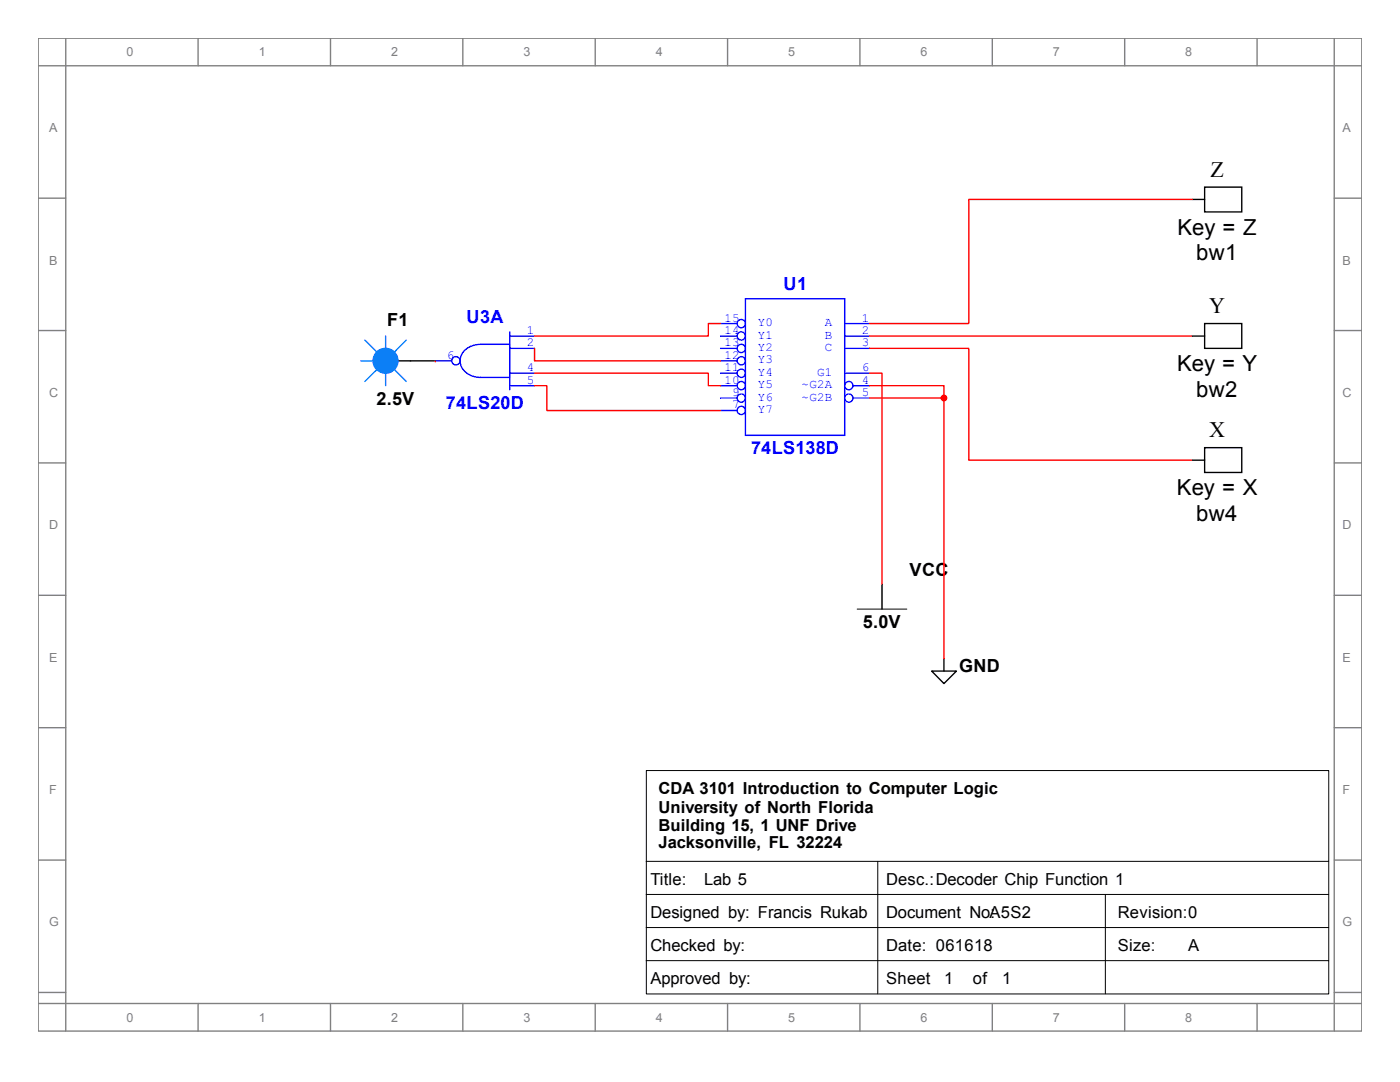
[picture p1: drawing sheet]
<svg xmlns="http://www.w3.org/2000/svg" width="279mm" height="216mm" viewBox="0 0 279 216" stroke-linecap="round" stroke-linejoin="round" font-family="sans-serif">
<g fill="none" stroke="#808080" stroke-width=".28">
<path d="M7.6 7.6h264.2v198.1h-264.2zM7.6 13.1h264.2M13.1 7.6v198.1M39.5 7.6v5.5M66 7.6v5.5M92.4 7.6v5.5M118.8 7.6v5.5M145.2 7.6v5.5M171.6 7.6v5.5M198 7.6v5.5M224.5 7.6v5.5M250.9 7.6v5.5"/>
<path d="M266.3 7.6v198.1M7.6 39.5h5.5M266.3 39.5h5.5M7.6 66h5.5M266.3 66h5.5M7.6 92.4h5.5M266.3 92.4h5.5M7.6 118.8h5.5M266.3 118.8h5.5M7.6 145.2h5.5M266.3 145.2h5.5M7.6 171.6h5.5"/>
<path d="M266.3 171.6h5.5M7.6 198h5.5M266.3 198h5.5M7.6 200.2h264.2M39.5 200.2v5.5M66 200.2v5.5M92.4 200.2v5.5M118.8 200.2v5.5M145.2 200.2v5.5M171.6 200.2v5.5M198 200.2v5.5M224.5 200.2v5.5"/>
<path d="M250.9 200.2v5.5"/>
</g>
<path d="M129 153.8h136.2v44.5h-136.2zM128.9 171.9h136.3M128.9 178.5h136.3M175.2 171.9v26.4M220.6 178.5v19.8M128.9 185.1h136.3M128.9 191.7h136.3" fill="none" stroke="#000" stroke-width=".2"/>
<path d="M148.8 59.6h19.8v27.3h-19.8z" fill="none" stroke="#00f" stroke-width=".28"/>
<g fill="none" stroke="#00f" stroke-width=".28">
<path d="M143.8 64.6h3.3"/>
<circle cx="147.9" cy="64.6" r=".82"/>
</g>
<g fill="none" stroke="#00f" stroke-width=".28">
<path d="M143.8 67.1h3.3"/>
<circle cx="147.9" cy="67" r=".82"/>
</g>
<g fill="none" stroke="#00f" stroke-width=".28">
<path d="M143.8 69.5h3.3"/>
<circle cx="147.9" cy="69.5" r=".82"/>
</g>
<g fill="none" stroke="#00f" stroke-width=".28">
<path d="M143.8 72h3.3"/>
<circle cx="147.9" cy="72" r=".82"/>
</g>
<g fill="none" stroke="#00f" stroke-width=".28">
<path d="M143.8 74.5h3.3"/>
<circle cx="147.9" cy="74.5" r=".82"/>
</g>
<g fill="none" stroke="#00f" stroke-width=".28">
<path d="M143.8 77h3.3"/>
<circle cx="147.9" cy="76.9" r=".82"/>
</g>
<g fill="none" stroke="#00f" stroke-width=".28">
<path d="M143.8 79.4h3.3"/>
<circle cx="147.9" cy="79.4" r=".82"/>
</g>
<g fill="none" stroke="#00f" stroke-width=".28">
<path d="M143.8 81.9h3.3"/>
<circle cx="147.9" cy="81.9" r=".82"/>
</g>
<path d="M168.6 64.6h4.9" fill="none" stroke="#00f" stroke-width=".28"/>
<path d="M168.6 67.1h4.9" fill="none" stroke="#00f" stroke-width=".28"/>
<path d="M168.6 69.5h4.9" fill="none" stroke="#00f" stroke-width=".28"/>
<path d="M168.6 74.5h4.9" fill="none" stroke="#00f" stroke-width=".28"/>
<g fill="none" stroke="#00f" stroke-width=".28">
<path d="M170.2 77h3.3"/>
<circle cx="169.4" cy="76.9" r=".82"/>
</g>
<g fill="none" stroke="#00f" stroke-width=".28">
<path d="M170.2 79.4h3.3"/>
<circle cx="169.4" cy="79.4" r=".82"/>
</g>
<path d="M237.9 39.8h2.5M240.4 37.3h7.4v5h-7.4zM237.9 67.1h2.5M240.4 64.6h7.4v4.9h-7.4zM237.9 91.8h2.5M240.4 89.3h7.4v5h-7.4zM176 116.6v4.9M185.9 133.9h5l-2.5 2.5zM188.4 131.4v2.5" fill="none" stroke="#000" stroke-width=".28"/>
<path d="M171.1 121.5h9.9" fill="none" stroke="#000" stroke-width=".2"/>
<path d="M237.9 39.8h-44.6v24.8h-19.8M173.5 69.5h19.8v22.3h44.6M173.5 67.1h64.4" fill="none" stroke="#f00" stroke-width=".28"/>
<circle cx="188.4" cy="79.4" r=".55" fill="#f00"/>
<g fill="none" stroke="#f00" stroke-width=".28">
<path d="M173.5 77h14.9v2.4M173.5 74.5h2.5v42.1M173.5 79.4h14.9M188.4 79.4v52"/>
<circle cx="188.4" cy="79.4" r=".55"/>
</g>
<path d="M79.4 72h2.5" fill="none" stroke="#000" stroke-width=".28"/>
<path d="M72 72h2.5M72.8 67.9l2.5 2.5M75.3 73.7l-2.5 2.4M77 67.1v2.4M77 74.5v2.5M78.6 73.7l2.5 2.4M81.1 67.9l-2.5 2.5" fill="none" stroke="#0080ff" stroke-width=".28"/>
<circle cx="76.9" cy="72" r="2.48" fill="#0080ff"/>
<circle cx="76.9" cy="72" r="2.48" fill="none" stroke="#0080ff" stroke-width=".28"/>
<path d="M81.9 72h5" fill="none" stroke="#000" stroke-width=".28"/>
<path d="M92.5 70.1a4.4 4.4 0 0 1 3.4-1.4h5.8v6.6h-5.8a3.8 3.8 0 0 1-4.1-3.3l.1-.7zM101.7 66.2v11.6" fill="none" stroke="#00f" stroke-width=".28"/>
<path d="M101.7 67.1h5" fill="none" stroke="#00f" stroke-width=".28"/>
<path d="M101.7 69.5h5" fill="none" stroke="#00f" stroke-width=".28"/>
<path d="M101.7 74.5h5" fill="none" stroke="#00f" stroke-width=".28"/>
<path d="M101.7 77h5" fill="none" stroke="#00f" stroke-width=".28"/>
<g fill="none" stroke="#00f" stroke-width=".28">
<path d="M86.9 72h3.3"/>
<circle cx="91" cy="72" r=".83"/>
</g>
<path d="M86.9 72h.1M106.7 69.5v2.5h37.1M106.7 74.5h34.7v2.5h2.4M106.7 77h2.4v4.9h34.7M143.8 64.6h-2.4v2.5h-34.7" fill="none" stroke="#f00" stroke-width=".28"/>
<g font-size="4.4">
<text x="241.6" y="35.2">Z</text>
<text x="235" y="46.8">Key = Z</text>
<text x="238.7" y="51.9">bw1</text>
<text x="241.3" y="62.4">Y</text>
<text x="234.9" y="74">Key = Y</text>
<text x="238.7" y="79.1">bw2</text>
<text x="241.3" y="87.2">X</text>
<text x="234.9" y="98.8">Key = X</text>
<text x="238.7" y="103.9">bw4</text>
</g>
<g font-size="3.6" fill="#00f">
<text x="156.4" y="57.9">U1</text>
<text x="93.1" y="64.5">U3A</text>
<text x="89" y="81.5">74LS20D</text>
<text x="149.9" y="90.6">74LS138D</text>
</g>
<g font-size="3.6">
<text x="77.3" y="65">F1</text>
<text x="75.1" y="80.7">2.5V</text>
<text x="181.5" y="114.9">VCC</text>
<text x="172.2" y="125.3">5.0V</text>
<text x="191.4" y="134.1">GND</text>
</g>
<g font-size="3.3">
<text x="131.4" y="158.4">CDA 3101 Introduction to Computer Logic</text>
<text x="131.4" y="162.2">University of North Florida</text>
<text x="131.4" y="165.8">Building 15, 1 UNF Drive</text>
<text x="131.4" y="169.1">Jacksonville, FL 32224</text>
<text x="129.8" y="176.5">Title:</text>
<text x="140.5" y="176.5">Lab 5</text>
<text x="176.9" y="176.5">Desc.:Decoder Chip Function 1</text>
<text x="129.8" y="183.1">Designed by: Francis Rukab</text>
<text x="176.9" y="183.1">Document No:A5S2</text>
<text x="223.1" y="183.1">Revision:0</text>
<text x="129.8" y="189.7">Checked by:</text>
<text x="176.9" y="189.7">Date: 061618</text>
<text x="223.1" y="189.7">Size:</text>
<text x="237.1" y="189.7">A</text>
<text x="129.8" y="196.3">Approved by:</text>
<text x="176.9" y="196.3">Sheet</text>
<text x="188.4" y="196.3">1</text>
<text x="194.2" y="196.3">of</text>
<text x="200" y="196.3">1</text>
</g>
<g font-size="2.5" fill="#808080">
<text x="25.2" y="11.2">0</text>
<text x="51.6" y="11.2">1</text>
<text x="78.1" y="11.2">2</text>
<text x="104.5" y="11.2">3</text>
<text x="130.9" y="11.2">4</text>
<text x="157.3" y="11.2">5</text>
<text x="183.7" y="11.2">6</text>
<text x="210.1" y="11.2">7</text>
<text x="236.6" y="11.2">8</text>
<text x="9.8" y="26.4">A</text>
<text x="267.9" y="26.4">A</text>
<text x="9.8" y="52.8">B</text>
<text x="267.9" y="52.8">B</text>
<text x="9.8" y="79.2">C</text>
<text x="267.9" y="79.2">C</text>
<text x="9.8" y="105.6">D</text>
<text x="267.9" y="105.6">D</text>
<text x="9.8" y="132">E</text>
<text x="267.9" y="132">E</text>
<text x="9.8" y="158.5">F</text>
<text x="267.9" y="158.5">F</text>
<text x="9.8" y="184.9">G</text>
<text x="267.9" y="184.9">G</text>
<text x="25.2" y="203.8">0</text>
<text x="51.6" y="203.8">1</text>
<text x="78.1" y="203.8">2</text>
<text x="104.5" y="203.8">3</text>
<text x="130.9" y="203.8">4</text>
<text x="157.3" y="203.8">5</text>
<text x="183.7" y="203.8">6</text>
<text x="210.1" y="203.8">7</text>
<text x="236.6" y="203.8">8</text>
</g>
<g font-size="2.5" fill="#00f">
<text x="144.6" y="64.2">15</text>
<text x="151.3" y="65.1">Y0</text>
<text x="164.6" y="65.1">A</text>
<text x="172" y="64.2">1</text>
<text x="89.2" y="71.6">6</text>
<text x="105.2" y="66.6">1</text>
<text x="105.2" y="69.1">2</text>
<text x="144.6" y="66.6">14</text>
<text x="144.6" y="69.1">13</text>
<text x="144.6" y="71.6">12</text>
<text x="151.3" y="67.6">Y1</text>
<text x="151.3" y="70.1">Y2</text>
<text x="164.6" y="67.6">B</text>
<text x="164.6" y="70.1">C</text>
<text x="172" y="66.6">2</text>
<text x="172" y="69.1">3</text>
<text x="105.2" y="74.1">4</text>
<text x="105.2" y="76.5">5</text>
<text x="144.6" y="74.1">11</text>
<text x="144.6" y="76.5">10</text>
<text x="151.3" y="72.5">Y3</text>
<text x="151.3" y="75">Y4</text>
<text x="151.3" y="77.5">Y5</text>
<text x="160" y="77.5">~G2A</text>
<text x="163.1" y="75">G1</text>
<text x="172" y="74.1">6</text>
<text x="172" y="76.5">4</text>
<text x="146.1" y="79">9</text>
<text x="146.1" y="81.5">7</text>
<text x="151.3" y="80">Y6</text>
<text x="151.3" y="82.4">Y7</text>
<text x="160" y="80">~G2B</text>
<text x="172" y="79">5</text>
</g>
</svg>
